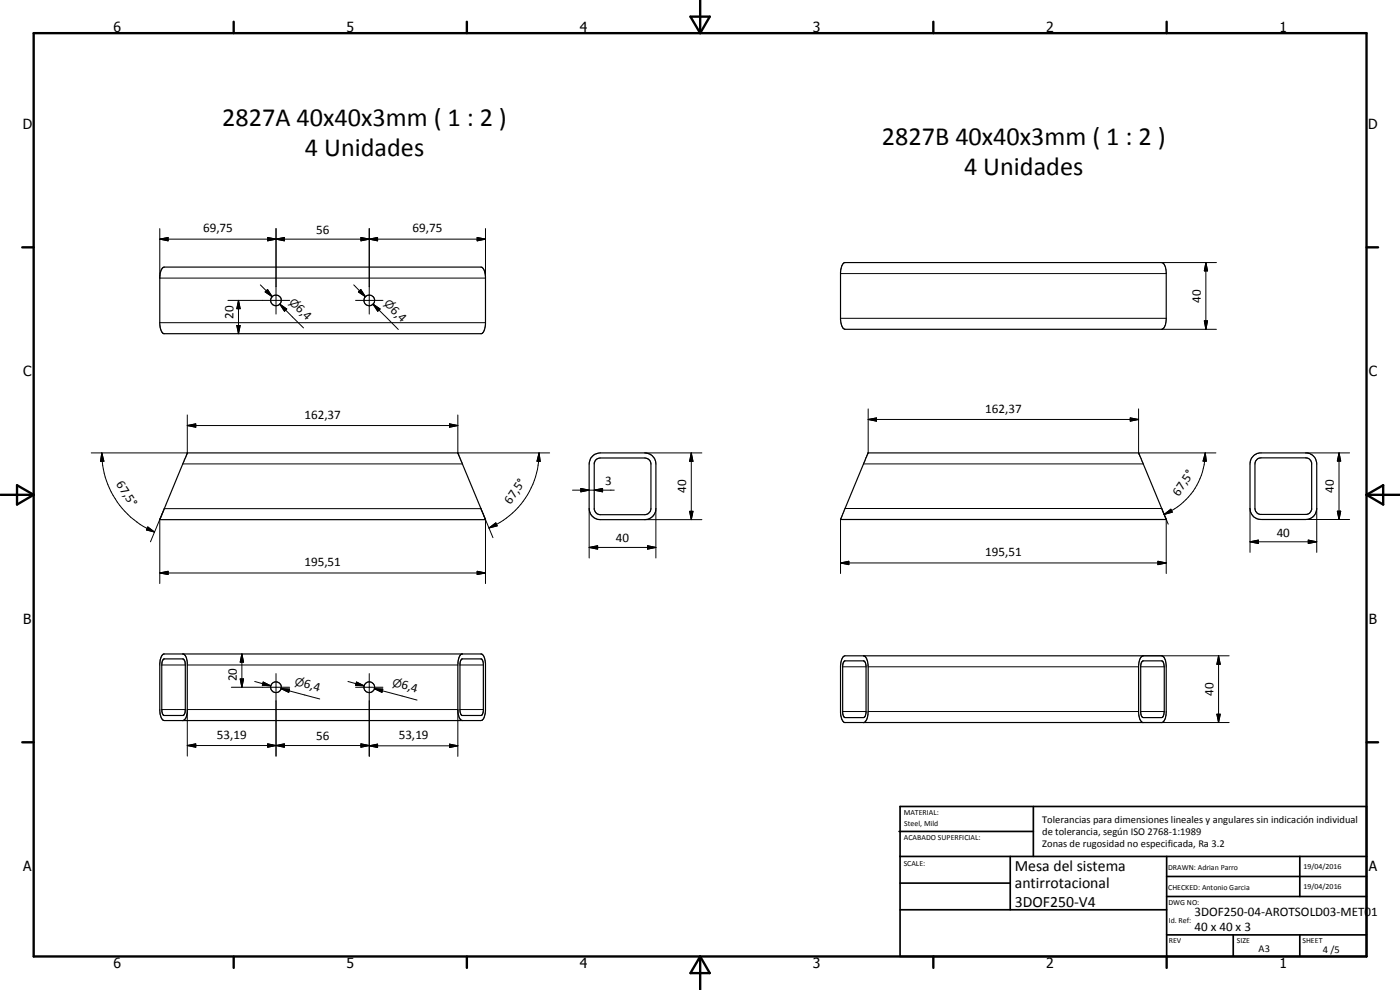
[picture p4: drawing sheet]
<svg xmlns="http://www.w3.org/2000/svg" width="420mm" height="297mm" viewBox="0 0 420 297" stroke-linecap="round" stroke-linejoin="round" font-family="sans-serif">
<g fill="none" stroke="#000" stroke-width=".35">
<path d="M253 79.2l.4-.4h95.4a3.5 3.5 0 0 1 1.2 2.9v14.2a2.9 2.9 0 0 1-1.4 2.9h-95a2.23 2.23 0 0 1-1.3-2.2v-14.9l.3-1.8zM49 80.2l95.3-.1 .4 .1 .5 .7 .5 2.2v14.1a3.1 3.1 0 0 1-1.2 2.9h-95.4a3.2 3.2 0 0 1-1.1-2.9v-14.1a4.5 4.5 0 0 1 1-2.9zM177.7 137l.9-.7 1.5-.4h13.4a3.3 3.3 0 0 1 3.3 3.3v13.4a3.3 3.3 0 0 1-3.3 3.3h-13.4a3.3 3.3 0 0 1-3.3-3.3v-13.4l.4-1.5zM178.8 138l1.3-.6h13.4a1.86 1.86 0 0 1 1.9 1.8v13.4a1.95 1.95 0 0 1-1.9 1.8h-13.4l-.9-.2-.4-.4-.5-.9v-14zM260.5 135.9h81.2l8.3 20h-97.7zM376.2 136.7l1.1-.6 .8-.2h14.1a3.4 3.4 0 0 1 3 3.3v13.4a3.3 3.3 0 0 1-3.3 3.3h-13.5a3.3 3.3 0 0 1-3.3-3.3v-13.4l.3-1.2zM377.1 138l.5-.4 .8-.2h13.5l.9 .2 .4 .4 .4 .9v14l-.6 1.1-.8 .3h-14l-.9-.3-.5-.8-.2-.6v-13.4zM48 155.9l8.2-20h81.2l8.3 20M48 155.9h97.7M48 155.9h.1M145.7 155.9h.1M48.8 196.4l.3-.2h95.4a3.1 3.1 0 0 1 1.2 2.9v14.2l-.5 2.1-.5 .7-.4 .1h-95a3 3 0 0 1-1.3-2.9v-14.2a4.2 4.2 0 0 1 .8-2.7z"/>
<path d="M49.1 197.8l5.8-.1a1.72 1.72 0 0 1 .7 1.8v13.4l-.2 1.1-.4 .7h-5.8l-.5-.7-.2-1.1v-13.4l.2-1.2zM55 196.2a2.81 2.81 0 0 1 1.2 2.5v15l-.4 1.7-.6 .7-.3 .1M138.5 197.8l5.8-.1 .6 .6 .2 .9v14l-.3 1.1-.3 .4h-5.9l-.3-.4-.3-1.1v-14zM138.6 196.2a3.5 3.5 0 0 0-1.2 3.3v13.4a3.8 3.8 0 0 0 1.1 3.2l.3 .1M253 197.1l.6-.3h95a2.23 2.23 0 0 1 1.3 2.1l.1 15a3.5 3.5 0 0 1-1.2 2.9h-95.4a3.5 3.5 0 0 1-1.1-2.9v-14.2l.2-1.5zM253.5 198.3h5.8l.4 .4 .2 1.1v14a1.41 1.41 0 0 1-.7 1.5h-5.6l-.5-.4-.2-1.1v-14l.2-1.1zM259.2 196.8a2.73 2.73 0 0 1 1.3 2.9l-.1 15a2.62 2.62 0 0 1-1.1 2.1M342.7 198.5l.3-.2h5.8l.3 .4 .3 1.4v13.4a1.69 1.69 0 0 1-.8 1.8h-5.5l-.5-.4-.3-1.1v-14zM343.1 196.8a2.17 2.17 0 0 0-1.3 2.1l-.1 15a3.3 3.3 0 0 0 1.2 2.9"/>
<circle cx="82.8" cy="90.1" r="1.61"/>
<circle cx="110.8" cy="90.2" r="1.6"/>
<circle cx="82.8" cy="206.2" r="1.61"/>
<circle cx="110.8" cy="206.2" r="1.59"/>
</g>
<g fill="none" stroke="#000" stroke-width=".3">
<path d="M48 71.8l2.4-.6v1.1zM48 68.6v14.8h97.7v-14.8M48 71.8h97.7M80.3 71.2l2.5 .6-2.5 .5zM80.3 71.2l5 1.1v-1.1l-5 1.1zM82.8 71.8l2.5-.6v1.1zM82.8 68.6v25.6M108.3 71.2l2.5 .6-2.5 .5zM108.3 71.2l5 1.1v-1.1l-5 1.1zM110.8 71.8l2.5-.6v1.1zM110.8 68.6v25.6M143.2 71.2l2.5 .6-2.5 .5z"/>
<path d="M348.6 78.8h16.5M361.9 78.8l.5 2.5h-1zM361.9 78.8v20M48 96.8h97.7M68.4 90.1h18.5M71.1 97.7h1l-.5 2.4zM71.6 90.1l.5 2.5h-1zM71.6 90.1v10M78.1 85.5l3.6 3.5M79.6 87.6l.7-.7 1.4 2.1zM80.3 86.9l1.4 2.1-2.1-1.4zM84 91.3l2.1 1.4-.7 .7z"/>
<path d="M84 91.3l1.7 1.7M84 91.3l7.1 7.1M106.2 85.5l3.5 3.5M106.7 90.1h8.2M107.6 87.6l.7-.7 1.4 2.1zM108.3 86.9l1.4 2.1-2.1-1.4zM112 91.3l2.1 1.4-.7 .7zM112 91.3l1.7 1.7M112 91.3l7.5 7.5M252.3 82.1h97.7M252.3 95.5h97.7M348.6 98.8h16.5"/>
<path d="M361.4 96.3h1l-.5 2.5zM30.6 135.9l.6 2.5h-1zM30.6 135.9a25.8 25.8 0 0 0 15.8 23.7M54.9 139.2h83.9M56.2 127.7l2.5-.5v1zM56.2 124.5v11.4h-28.8M56.2 127.7h81.2M134.9 127.2l2.5 .5-2.5 .5zM137.4 124.5v11.4h27.6M161.8 135.9l.3 2.5h-.9zM161.8 135.9a24.4 24.4 0 0 1-15 22.5M193.5 135.9h17.1"/>
<path d="M207.5 135.9l.5 2.5h-1zM207.5 135.9v20M259.2 139.2h83.9M260.6 125.9l2.4-.5v1zM260.6 125.9h81.1M260.6 122.7v13.2M339.2 125.4l2.5 .5-2.5 .5zM341.7 122.7v13.2h23.2M361.7 135.9l.3 2.5-1-.1zM361.7 135.9a19.9 19.9 0 0 1-12.3 18.4M391.9 135.9h13.1M401.9 135.9l.5 2.4h-1z"/>
<path d="M401.9 135.9v20M44.4 158.1l2 1.5-2.5-.6zM48 155.9v19.2M145.7 155.9v19.2M146.8 158.4l2-1.5 .4 .9zM171.8 147.1h12.6M174.3 146.6l2.5 .5-2.5 .5zM176.8 152.6v14.8M178.3 147.1l2.5-.5v1zM193.5 155.9h17.1M196.8 152.6v14.8M207 153.4h1l-.5 2.5z"/>
<path d="M252.3 155.9v16.2M253.6 152.6h95l2 4.7M349.4 154.3l2-1.5 .4 .9zM350 155.9v16.2M375.1 152.6v13.1M391.9 155.9h13.1M395.2 152.6v13.1M401.4 153.4h1l-.5 2.5zM48 171.9l2.4-.5v1zM48 171.9h97.7M143.2 171.4l2.5 .5-2.5 .5zM147.9 161.3l-3.6-8.7h-95l-4.1 10"/>
<path d="M176.8 164.3l2.6-.6v1.1zM176.8 164.3h20M194.3 163.7l2.5 .6-2.5 .5zM252.3 168.9l2.5-.5v1zM252.3 168.9h97.7M347.5 168.4l2.5 .5-2.5 .5zM375.1 162.6l2.5-.5v1zM375.1 162.6h20.1M392.6 162.1l2.6 .5-2.6 .5zM48.5 199.5h7.1M56.2 199.5h81.2M72.6 196.2l.5 2.5h-1z"/>
<path d="M72.6 196.2v10M138 199.5h7.1M343.1 196.8h25.8M365.7 196.8l.5 2.5h-1zM365.7 196.8v20M48.5 212.9h7.1M69.4 206.2h17.5M72.1 203.7h1l-.5 2.5zM76.4 204.5l4.9 1.3M79 204.6l2.3 1.2-2.6-.2zM82.8 202.1v24.8M84.4 206.6l2.5 .2-.3 .9z"/>
<path d="M84.4 206.6l2.4 .7M84.4 206.6l11.6 3.1M104.4 204.5l4.9 1.3M106.7 206.2h8.2M107 204.6l2.3 1.2-2.6-.2zM110.8 202.1v24.8M112.3 206.6l2.6 .2-.3 .9zM112.3 206.6l2.5 .7M112.3 206.6l12.9 3.5M138 212.9h7.1M252.9 213.5h7M252.9 200.1h7"/>
<path d="M260.6 213.5h81.1M260.6 200.1h81.1M342.3 213.5h7.1M342.3 200.1h7.1M343.1 216.8h25.8M365.2 214.3h1l-.5 2.5zM56.2 223.7l2.5-.5v1zM56.2 226.9v-14h81.2v14M56.2 223.7h54.6M80.3 223.2l2.5 .5-2.5 .5zM80.3 223.2v1l5-1v1zM82.8 223.7l2.5-.5v1z"/>
<path d="M108.3 223.2l2.5 .5-2.5 .5zM110.8 223.8l2.5-.5v1zM110.8 223.8h26.6M134.9 223.3l2.5 .5-2.5 .5z"/>
</g>
<circle cx="341.7" cy="135.9" r=".18" fill="#000"/>
<g fill="none" stroke="#000" stroke-width=".71">
<path d="M10.1 9.9h400v277.1h-400zM70.1 6.5v3.4M140.1 6.5v3.4M207.2 5h5.8l-2.9 4.9zM210.1 0v9.9M280.1 6.5v3.4M350.1 6.5v3.4M6.7 74.2h3.4M410.1 74.2h3.5M.1 148.5h10M5.1 145.6l5 2.9-5 2.9zM410.1 148.5h10"/>
<path d="M410.1 148.5l5-2.9v5.8zM6.7 222.7h3.4M410.1 222.7h3.5M70.1 287v3.4M140.1 287v3.4M210.1 287v10M210.1 287l2.9 5h-5.8zM280.1 287v3.4M350.1 287v3.4"/>
</g>
<g fill="none" stroke="#000" stroke-width=".51">
<path d="M269.8 249.5h40.3M270.1 242h140v45h-140zM270.1 257h140M303.2 257v16M310.1 242v15M350.1 257v30M390.1 257v12M270.1 265h33.1M270.1 273h80M350.1 269h60M350.1 263h60M350.1 280.5h60"/>
<path d="M370.1 280.5v6.5M390.1 280.5v6.5"/>
</g>
<g fill="#000">
<path d="M48 71.8l2.4-.6v1.1zM80.3 71.2l2.5 .6-2.5 .5zM82.8 71.8l2.5-.6v1.1zM108.3 71.2l2.5 .6-2.5 .5zM110.8 71.8l2.5-.6v1.1zM143.2 71.2l2.5 .6-2.5 .5zM71.1 97.7h1l-.5 2.4zM71.6 90.1l.5 2.5h-1zM80.3 86.9l1.4 2.1-2.1-1.4zM84 91.3l2.1 1.4-.7 .7zM108.3 86.9l1.4 2.1-2.1-1.4zM112 91.3l2.1 1.4-.7 .7z"/>
<path d="M361.4 96.3h1l-.5 2.5zM361.9 78.8l.5 2.5h-1zM30.6 135.9l.6 2.5h-1zM56.2 127.7l2.5-.5v1zM134.9 127.2l2.5 .5-2.5 .5zM161.8 135.9l.3 2.5h-.9zM207.5 135.9l.5 2.5h-1zM260.6 125.9l2.4-.5v1zM339.2 125.4l2.5 .5-2.5 .5zM361.7 135.9l.3 2.5-1-.1zM401.9 135.9l.5 2.4h-1zM44.4 158.1l2 1.5-2.5-.6z"/>
<path d="M146.8 158.4l2-1.5 .4 .9zM174.3 146.6l2.5 .5-2.5 .5zM178.3 147.1l2.5-.5v1zM207 153.4h1l-.5 2.5zM349.4 154.3l2-1.5 .4 .9zM401.4 153.4h1l-.5 2.5zM48 171.9l2.4-.5v1zM143.2 171.4l2.5 .5-2.5 .5zM176.8 164.3l2.6-.6v1.1zM194.3 163.7l2.5 .6-2.5 .5zM252.3 168.9l2.5-.5v1zM347.5 168.4l2.5 .5-2.5 .5z"/>
<path d="M375.1 162.6l2.5-.5v1zM392.6 162.1l2.6 .5-2.6 .5zM72.6 196.2l.5 2.5h-1zM365.7 196.8l.5 2.5h-1zM72.1 203.7h1l-.5 2.5zM79 204.6l2.3 1.2-2.6-.2zM84.4 206.6l2.5 .2-.3 .9zM107 204.6l2.3 1.2-2.6-.2zM112.3 206.6l2.6 .2-.3 .9zM365.2 214.3h1l-.5 2.5zM56.2 223.7l2.5-.5v1zM80.3 223.2l2.5 .5-2.5 .5z"/>
<path d="M82.8 223.7l2.5-.5v1zM108.3 223.2l2.5 .5-2.5 .5zM110.8 223.8l2.5-.5v1zM134.9 223.3l2.5 .5-2.5 .5z"/>
</g>
<g font-size="7.9">
<text x="66.7" y="37.9">2827A 40x40x3mm ( 1 : 2 )</text>
<text x="91.5" y="46.9">4 Unidades</text>
<text x="264.7" y="43.5">2827B 40x40x3mm ( 1 : 2 )</text>
<text x="289.3" y="52.5">4 Unidades</text>
</g>
<g font-size="4.7">
<text x="304.6" y="261.2">Mesa del sistema</text>
<text x="304.6" y="266.6">antirrotacional</text>
<text x="304.6" y="272">3DOF250-V4</text>
</g>
<g font-size="4.2">
<text x="34" y="9.6">6</text>
<text x="104" y="9.6">5</text>
<text x="174" y="9.6">4</text>
<text x="244" y="9.6">3</text>
<text x="314" y="9.6">2</text>
<text x="384" y="9.6">1</text>
<text x="6.8" y="38.7">D</text>
<text x="410.6" y="38.7">D</text>
<text x="7" y="112.9">C</text>
<text x="410.8" y="112.9">C</text>
<text x="7" y="187.1">B</text>
<text x="410.8" y="187.1">B</text>
<text x="7" y="261.4">A</text>
<text x="410.8" y="261.4">A</text>
<text x="34" y="290.4">6</text>
<text x="104" y="290.4">5</text>
<text x="174" y="290.4">4</text>
<text x="244" y="290.4">3</text>
<text x="314" y="290.4">2</text>
<text x="384" y="290.4">1</text>
</g>
<g font-size="3.9">
<text x="60.9" y="69.7">69,75</text>
<text x="94.9" y="70.2">56</text>
<text x="123.8" y="69.7">69,75</text>
<text x="70.1" y="95.7" transform="rotate(-90 70.1 95.7)">20</text>
<text x="88.6" y="92.8" transform="rotate(45 88.6 92.8)">6,4</text>
<text x="117" y="93.3" transform="rotate(45 117 93.3)">6,4</text>
<text x="360.4" y="90.8" transform="rotate(-90 360.4 90.8)">40</text>
<text x="91.4" y="125.6">162,37</text>
<text x="295.6" y="123.8">162,37</text>
<text x="34.7" y="145.3" transform="rotate(56 34.7 145.3)">67,5°</text>
<text x="181.6" y="145.5">3</text>
<text x="205.9" y="148" transform="rotate(-90 205.9 148)">40</text>
<text x="353.8" y="149" transform="rotate(-56 353.8 149)">67,5°</text>
<text x="400.3" y="147.9" transform="rotate(-90 400.3 147.9)">40</text>
<text x="153.2" y="151.5" transform="rotate(-56 153.2 151.5)">67,5°</text>
<text x="383.1" y="161">40</text>
<text x="184.9" y="162.7">40</text>
<text x="295.6" y="166.8">195,51</text>
<text x="91.4" y="169.8">195,51</text>
<text x="71.1" y="204.4" transform="rotate(-90 71.1 204.4)">20</text>
<text x="91" y="206.2" transform="rotate(15 91 206.2)">6,4</text>
<text x="120.3" y="206.5" transform="rotate(15 120.3 206.5)">6,4</text>
<text x="364.2" y="208.8" transform="rotate(-90 364.2 208.8)">40</text>
<text x="65.1" y="221.6">53,19</text>
<text x="119.7" y="221.7">53,19</text>
<text x="94.9" y="222.2">56</text>
<text x="358.5" y="275">3DOF250-04-AROTSOLD03-MET01</text>
<text x="358.5" y="279.4">40 x 40 x 3</text>
</g>
<g font-size="3.3">
<text x="86.6" y="90.8" transform="rotate(45 86.6 90.8)">⌀</text>
<text x="115.1" y="91.4" transform="rotate(45 115.1 91.4)">⌀</text>
<text x="88.3" y="205.4" transform="rotate(15 88.3 205.4)">⌀</text>
<text x="117.5" y="205.8" transform="rotate(15 117.5 205.8)">⌀</text>
</g>
<g font-size="3.1">
<text x="312.7" y="246.8">Tolerancias para dimensiones lineales y angulares sin indicación individual</text>
<text x="312.7" y="250.4">de tolerancia, según ISO 2768-1:1989</text>
<text x="312.7" y="254">Zonas de rugosidad no especificada, Ra 3.2</text>
<text x="377.7" y="285.6">A3</text>
<text x="397" y="285.9">4 /5</text>
</g>
<g font-size="2.4">
<text x="271.2" y="244.4">MATERIAL:</text>
<text x="271.3" y="252">ACABADO SUPERFICIAL:</text>
<text x="271.4" y="247.9">Steel, Mild</text>
<text x="271.2" y="259.7">SCALE:</text>
<text x="350.6" y="261">DRAWN: Adrian Parro</text>
<text x="391.2" y="260.6">19/04/2016</text>
<text x="350.6" y="267">CHECKED: Antonio Garcia</text>
<text x="391.2" y="266.7">19/04/2016</text>
<text x="350.6" y="271.4">DWG NO:</text>
<text x="350.8" y="276.9">Id. Ref:</text>
<text x="350.8" y="282.8">REV</text>
<text x="371.2" y="282.9">SIZE</text>
<text x="390.9" y="282.9">SHEET</text>
</g>
</svg>
